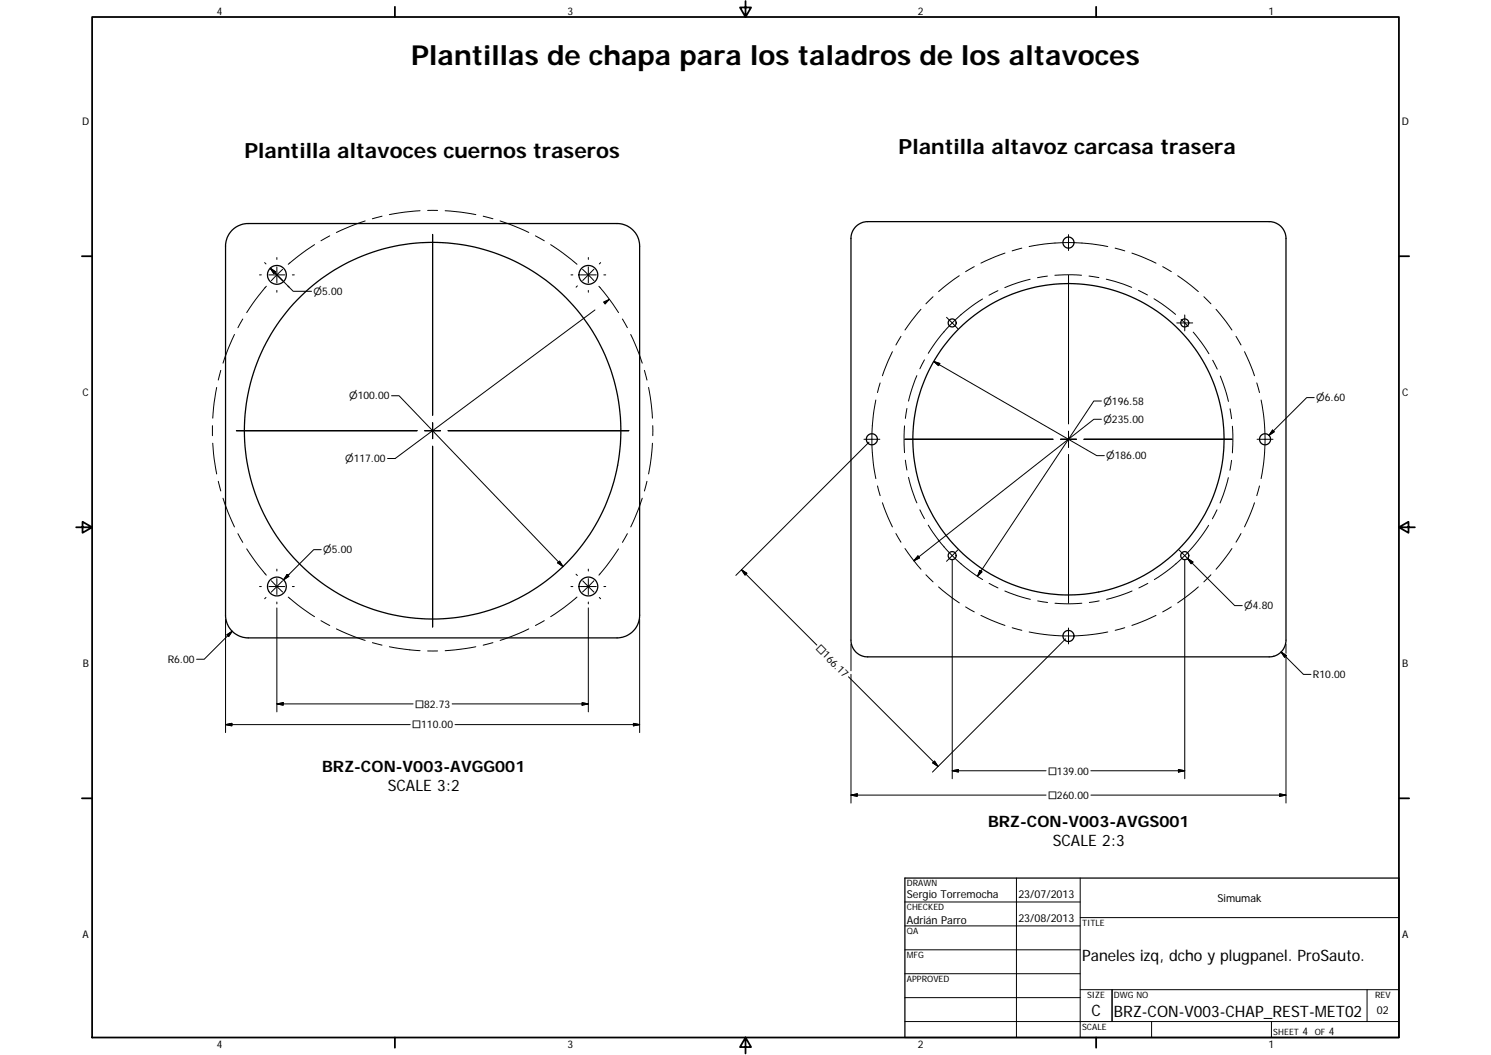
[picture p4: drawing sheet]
<svg xmlns="http://www.w3.org/2000/svg" width="594mm" height="420mm" viewBox="0 0 594 420" stroke-linecap="round" stroke-linejoin="round" font-family="sans-serif">
<g fill="none" stroke="#000" stroke-width=".51">
<path d="M92.5 91.7a9.2 9.2 0 0 1 6.4-2.7h147a9 9 0 0 1 9 9v147a9 9 0 0 1-9 9h-147a9 9 0 0 1-9-9v-147a8.9 8.9 0 0 1 2.6-6.3zM340.8 90.4a6.8 6.8 0 0 1 4.9-2.1h160a6.7 6.7 0 0 1 6.7 6.7v160a6.7 6.7 0 0 1-6.7 6.6h-160a6.6 6.6 0 0 1-6.6-6.6v-160a6.7 6.7 0 0 1 1.7-4.6zM360.5 349.7h196.9v63.5h-196.9z"/>
<circle cx="425.7" cy="96.6" r="2.2"/>
<circle cx="110.3" cy="109.5" r="3.7"/>
<circle cx="234.4" cy="109.5" r="3.8"/>
<circle cx="379.4" cy="128.6" r="1.6"/>
<circle cx="472.1" cy="128.6" r="1.6"/>
<circle cx="172.4" cy="171.5" r="75"/>
<circle cx="347.4" cy="174.9" r="2.2"/>
<circle cx="425.7" cy="174.9" r="62"/>
<circle cx="504" cy="175" r="2.2"/>
<circle cx="110.3" cy="233.6" r="3.7"/>
<circle cx="234.4" cy="233.6" r="3.8"/>
<circle cx="379.4" cy="221.3" r="1.6"/>
<circle cx="472.1" cy="221.3" r="1.6"/>
<circle cx="425.7" cy="253.3" r="2.2"/>
</g>
<g fill="none" stroke="#000" stroke-width=".71">
<path d="M36.7 6.8h520.7v406.4h-520.7zM157.3 2.7v4.1M297 .4v6.4l-2.2-3.8h4.5l-2.3 3.8M436.7 2.7v4.1M32.6 102h4.1M557.4 102h4.1M30.3 210h6.4l-3.8-2.2v4.4l3.8-2.2M557.4 210l3.8 2.2v-4.4l-3.8 2.2h6.3M32.6 317.9h4.1M557.4 317.9h4.1M157.3 413.2v4.1M297 413.2l2.3 3.8h-4.5l2.2-3.8v6.3"/>
<path d="M436.7 413.2v4.1"/>
</g>
<g fill="none" stroke="#000" stroke-width=".4">
<path d="M125.3 97.4l-5.1 3.5-5.4 4.4M131.4 93.9l-3.5 2M145.5 88l-5.8 2.1-5.7 2.5M152.2 86.1l-3.8 1M167.4 83.9l-6.2 .6-6.1 1M170.4 83.8h4M172.4 93.3v72.1M177.4 83.9l6.1 .6 6.1 1M192.5 86.1l3.9 1M199.3 88l11.4 4.6M213.4 93.9l3.5 2M219.4 97.4l5.1 3.5 5.4 4.4"/>
<path d="M407.1 98.8l-3.8 1.1M425.7 93.4v6.4M441.4 98.2a78.1 78.1 0 0 0-31.3 0M444.3 98.8l3.9 1.1M103.4 109.5h.7M105.4 104.6l.6 .5M106.1 114l-4.3 5.4-3.5 5.1M107.1 109.5h6.4M107.7 106.8l2.1 1.4-.7 .7zM107.7 106.8l5.3 5.3M108.1 107.2l2.2 2.3M109.4 108.6l7.4 7.4h7.3"/>
<path d="M110.3 102.6v.7M110.3 106.3v6.3M110.3 115.7v.7M110.3 109.5l-2.2 2.3M110.3 109.5l2.3 2.2M112.6 107.3l-2.3 2.2M114.7 113.9l.5 .5M116.5 109.5h.8M227.5 109.5h.8M230.1 113.9l-.6 .5M231.2 109.5h6.4M232.1 107.3l4.5 4.5"/>
<path d="M234.4 102.6v.7M234.4 106.3v6.3M234.4 115.7v.7M236.7 107.2l-4.5 4.5M238.6 114l4.3 5.4 3.6 5.1M239.3 104.6l-.5 .5M240.6 109.5h.8M371.8 118.2l-2.9 2.8M382.2 109.8l-8.2 6.3M388.2 106.2l-3.5 2M391.5 119.1a65.9 65.9 0 0 0-12.1 9.5M397.6 115.8l-3.5 1.8"/>
<path d="M400.4 100.8l-9.6 4M410.4 111.2l-5.1 1.5-4.9 1.8M417.3 110l-3.9 .6M420.3 109.6h10.6M425.7 109.7v59.1M433.9 109.9l3.9 .7M440.8 111.2l6.8 2 3.3 1.2M451 100.8l9.6 4M453.6 115.7l3.6 1.8M459.8 119l4.4 2.9 4.2 3.3M463.3 106.2l3.4 2M469.2 109.8l8.3 6.3"/>
<path d="M479.7 118.2l2.8 2.8M93.4 133.2l-2.5 5.7-2 5.7M96.7 127l-1.9 3.5M237.1 123.4l-79.6 59.2h-3.1M248 127l2 3.5M251.3 133.2l2.5 5.7 2.1 5.7M359 134l-2 3.4M366.9 123.2l-6.3 8.2M377.1 126.4l2.3 2.2M379.4 128.6a61.7 61.7 0 0 0-9.5 12.1M379.4 128.6l2.2 2.3M468.9 128.6h6.3"/>
<path d="M470.6 127.2l2.8 2.8M472.1 125.4v6.4M475.4 132.3l3.3 4.2 3 4.4M484.5 123.2l6.3 8.2M492.5 134l2 3.4M86.3 154.3l-1 6.1-.5 6.1M88 147.5l-1 3.9M156 157.6h3l65.3 68M256.8 147.5l1 3.9M258.4 154.3l1 6.1 .6 6.1M349 159.3a79 79 0 0 0 0 31.3M350.7 152.5l-1.1 3.8"/>
<path d="M355.6 140.1l-4 9.5M365.3 149.6l-1.9 5-1.4 5.1M368.3 143.3l-1.8 3.6M372 144l65 37.5h3M372 144l2.5 .8-.6 .8zM438.8 159.7h-3l-46.3 69.8M483.2 143.5l1.8 3.5M486.2 149.8l1.9 5 1.4 5.1M495.9 140.1l3.9 9.5M500.8 152.5l1 3.8M502.5 159.3a78 78 0 0 1 0 31.3M523.6 158.3h-2.9l-15.1 15.1"/>
<path d="M84.6 169.5v4M84.8 176.5l.5 6.2 1 6.1M94.2 171.5h72M169.2 171.5h6.3M172.4 168.4v6.3M172.4 177.7v72M178.5 171.5h72M260 176.5l-.6 6.2-1 6.1M260.1 169.5v4M344.2 174.9h6.4M346.3 176.1l-53.1 53.1M360.4 169.6v10.7"/>
<path d="M360.5 174.9h59.1M361.4 162.7l-.7 3.9M422.6 174.9h6.3M425.7 171.8v6.3M431.9 174.9h59M438.8 167h-3l-71.7 56.3M490.1 162.8l.6 4M491 169.7v10.7M500.9 174.9h6.3M507 171.3l.7 .7-2.1 1.4zM87 191.7l1 3.8M88.9 198.4l2 5.8 2.5 5.7"/>
<path d="M255.9 198.4l-2.1 5.8-2.5 5.7M257.8 191.7l-1 3.8M349.6 193.5l1.1 3.9M360.7 183.3l.7 3.9M362 190.1l1.4 5.2 1.9 5M425.7 181.1v59M489.4 190.2l-1.4 5.1-1.9 5M490.7 183.3l-.6 4M501.8 193.5l-1 3.9M94.8 212.5l1.9 3.5M98.3 218.6l3.5 5.1 4.3 5.4M128 218.9h-3l-12 12"/>
<path d="M246.5 218.6l-4.8 6.7-3.1 3.8M250 212.5l-2 3.5M351.6 200.2l4 9.6M357 212.5l2 3.4M360.6 218.5l6.3 8.2M366.5 203l1.8 3.6M369.9 209.1a62 62 0 0 0 9.5 12.2M381.6 219l-2.2 2.3M469.8 219l2.3 2.3M481.6 209.2a65.9 65.9 0 0 1-9.5 12.1M484.9 203.1l-1.8 3.5M490.8 218.5l-6.3 8.2"/>
<path d="M494.5 212.5l-2 3.4M499.8 200.2l-3.9 9.6M103.4 233.6h.7M106 237.9l-.6 .6M107.1 233.6h6.4M108.1 231.3l2.2 2.3M110.3 226.7v.7M110.3 230.4v6.4M110.3 239.8v.7M110.3 233.6l2.3 2.2M110.3 233.6l-2.2 2.2M112.6 231.3l-2.3 2.3"/>
<path d="M114.4 228.8l.7 .7-2.1 1.4zM114.8 237.8l5.4 4.3 5.1 3.5M115.2 228.7l-.5 .5M116.5 233.6h.8M222.2 224.2l.7-.7 1.4 2.1zM227.5 233.6h.8M229.5 228.7l.6 .5M229.9 237.8l-5.4 4.3-5.1 3.5M231.2 233.6h6.4M232.2 231.3l2.2 2.3M234.4 226.7v.7M234.4 230.4v6.4"/>
<path d="M234.4 239.8v.7M234.4 233.6l-2.3 2.2M234.4 233.6l2.3 2.2M236.6 231.3l-2.2 2.3M238.8 237.9l.5 .6M240.6 233.6h.8M295.4 226.9l30.1 30M295.4 226.9l2.2 1.4-.7 .7zM365.8 221.4l.6 .8-2.3 1.1zM368.9 228.9l2.9 2.8M374 233.7l8.2 6.4M379.4 221.3l-2.3 2.2"/>
<path d="M379.4 221.3a61.7 61.7 0 0 0 12.1 9.5M379.4 222.9v87.2M390.4 227.2l.9 .5-1.8 1.8zM394.1 232.3l3.5 1.8M400.4 235.4l5 1.9 5.1 1.4M413.5 239.3l3.9 .6M438 239.3l-4 .6M451.1 235.4l-5.1 1.9-5.1 1.4M457.3 232.3l-3.5 1.8M472.1 221.3l2.2 2.2M472.1 221.3a63.5 63.5 0 0 1-12.2 9.5M472.1 222.9v87.2"/>
<path d="M473.2 222.4l2.1 1.4-.7 .7zM473.2 222.4l18.8 18.8h3M477.5 233.7l-8.3 6.4M482.5 228.9l-2.8 2.8M89.9 246.6v45.2M90.4 252.8l2.1-1.4-1.4 2.1zM92.5 251.4l-11.1 11.2h-3.1M110.3 242.1v41.4M127.9 247.2l3.5 1.9M134 250.5l5.7 2.5 5.8 2.1M148.4 255.9l3.8 1M155.1 257.6l12.3 1.5"/>
<path d="M170.4 259.2h4M189.6 257.6l-12.2 1.5M196.4 255.9l-3.9 1M210.7 250.5l-5.6 2.5-5.8 2.1M216.9 247.2l-3.5 1.9M234.4 242.1v41.4M254.9 246.6v45.2M339.1 256.6v10.5M384.7 241.7l3.5 2M390.8 245.1l9.6 4M403.3 250l3.8 1M410.1 251.7a78.1 78.1 0 0 0 31.3 0"/>
<path d="M420.4 240.2l5.3 .3 5.4-.3M424.6 254.4l-53.1 53.1M425.7 250.1v6.4M448.2 250l-3.9 1M460.6 245.1l-9.6 4M466.7 241.7l-3.4 2M510.4 259.7l9 8.9h2.9M510.4 259.7l2.1 1.4-.6 .7zM512.4 256.6v3.6M231.9 279.8l2.5 .5-2.5 .5zM338.1 269.5l35.7 35.7M339.1 268.5v51.3"/>
<path d="M512.4 261.1v58.7M89.9 288.6l2.5-.5v1zM89.9 288.6h73.5M110.3 280.3l2.5-.5v1zM110.3 280.3h54.3M180.2 280.3h54.2M181.3 288.6h73.6M252.4 288.1l2.5 .5-2.5 .5zM339.1 316.7l2.5-.6v1zM339.1 316.7h77.7M372.4 303.1l1.4 2.1-2.1-1.4zM379.4 307l2.5-.5v1z"/>
<path d="M379.4 307h37.4M434.7 316.7h77.7M434.7 307h37.4M469.5 306.5l2.6 .5-2.6 .5zM509.9 316.1l2.5 .6-2.5 .4zM360.5 359.2h69.9M405 349.7v63.5M430.4 349.7v63.5M360.5 368.7h69.9M360.5 378.3h69.9M430.4 365.4h127M360.5 387.8h69.9"/>
<path d="M360.5 397.3h69.9M430.4 394.1h127M443.1 394.1v12.7M544.7 394.1v12.7M360.5 406.8h196.9M458.8 406.8v6.4M506.6 406.8v6.4"/>
</g>
<g fill="#000" stroke="#000" stroke-width=".4">
<path d="M107.7 106.8l2.1 1.4-.7 .7zM240.5 120.3l2.3-1.1-1.7 1.9zM372 144l2.5 .8-.6 .8zM507 171.3l.7 .7-2.1 1.4zM114.4 228.8l.7 .7-2.1 1.4zM222.2 224.2l.7-.7 1.4 2.1zM295.4 226.9l2.2 1.4-.7 .7zM365.8 221.4l.6 .8-2.3 1.1zM390.4 227.2l.9 .5-1.8 1.8zM473.2 222.4l2.1 1.4-.7 .7zM90.4 252.8l2.1-1.4-1.4 2.1zM110.3 280.3l2.5-.5v1z"/>
<path d="M510.4 259.7l2.1 1.4-.6 .7zM89.9 288.6l2.5-.5v1zM231.9 279.8l2.5 .5-2.5 .5zM252.4 288.1l2.5 .5-2.5 .5zM339.1 316.7l2.5-.6v1zM372.4 303.1l1.4 2.1-2.1-1.4zM379.4 307l2.5-.5v1zM469.5 306.5l2.6 .5-2.6 .5zM509.9 316.1l2.5 .6-2.5 .4z"/>
</g>
<text font-size="11" x="163.8" y="25.8">Plantillas de chapa para los taladros de los altavoces</text>
<g font-size="8.4">
<text x="97.4" y="62.8">Plantilla altavoces cuernos traseros</text>
<text x="358" y="61.4">Plantilla altavoz carcasa trasera</text>
</g>
<g font-size="6.3">
<text x="128.3" y="307.6">BRZ-CON-V003-AVGG001</text>
<text x="154.5" y="315.1">SCALE 3:2</text>
<text x="393.7" y="329.5">BRZ-CON-V003-AVGS001</text>
<text x="419.4" y="337">SCALE 2:3</text>
<text x="431.1" y="382.6">Paneles izq, dcho y plugpanel. ProSauto.</text>
<text x="434.8" y="404.7">C</text>
<text x="443.8" y="405.2">BRZ-CON-V003-CHAP_REST-MET02</text>
</g>
<g font-size="4.4">
<text x="361.3" y="357.5">Sergio Torremocha</text>
<text x="405.8" y="357.8">23/07/2013</text>
<text x="485.1" y="359.2">Simumak</text>
<text x="361.3" y="367.9">Adrián Parro</text>
<text x="405.8" y="367.3">23/08/2013</text>
<text x="548.7" y="404">02</text>
</g>
<g font-size="4.2">
<text x="86.4" y="5.8">4</text>
<text x="226.1" y="5.8">3</text>
<text x="365.7" y="5.8">2</text>
<text x="505.4" y="5.8">1</text>
<text x="32.8" y="49.6">D</text>
<text x="558.5" y="49.6">D</text>
<text x="32.9" y="157.6">C</text>
<text x="558.7" y="157.6">C</text>
<text x="32.9" y="265.5">B</text>
<text x="66.8" y="264.1">R6.00</text>
<text x="558.7" y="265.5">B</text>
<text x="523.1" y="270.1">R10.00</text>
<text x="32.9" y="373.4">A</text>
<text x="558.6" y="373.4">A</text>
<text x="518.9" y="412.4">4</text>
<text x="529.4" y="412.4">4</text>
<text x="86.4" y="417.2">4</text>
<text x="226.1" y="417.2">3</text>
<text x="365.7" y="417.2">2</text>
<text x="505.4" y="417.2">1</text>
</g>
<g font-size="4">
<text x="124.9" y="117.5">⌀5.00</text>
<text x="139.1" y="159.1">⌀100.00</text>
<text x="439.6" y="161.2">⌀196.58</text>
<text x="524.4" y="159.8">⌀6.60</text>
<text x="439.6" y="168.5">⌀235.00</text>
<text x="137.5" y="184.1">⌀117.00</text>
<text x="440.8" y="182.9">⌀186.00</text>
<text x="128.8" y="220.4">⌀5.00</text>
<text x="495.8" y="242.7">⌀4.80</text>
<text x="324.9" y="258.5" transform="rotate(45 324.9 258.5)">□166.17</text>
<text x="165.4" y="281.9">□82.73</text>
<text x="164.3" y="290.1">□110.00</text>
<text x="417.6" y="308.5">□139.00</text>
<text x="417.6" y="318.2">□260.00</text>
</g>
<g font-size="3.5">
<text x="361.3" y="353">DRAWN</text>
<text x="361.3" y="362.5">CHECKED</text>
<text x="431.1" y="368.7">TITLE</text>
<text x="361.3" y="372.1">QA</text>
<text x="361.3" y="381.6">MFG</text>
<text x="361.3" y="391.2">APPROVED</text>
<text x="433.2" y="397.5">SIZE</text>
<text x="443.8" y="397.5">DWG NO</text>
<text x="547.9" y="397.4">REV</text>
<text x="431.1" y="410.2">SCALE</text>
<text x="507.3" y="412.4">SHEET</text>
<text x="523.8" y="412.4">OF</text>
</g>
</svg>
